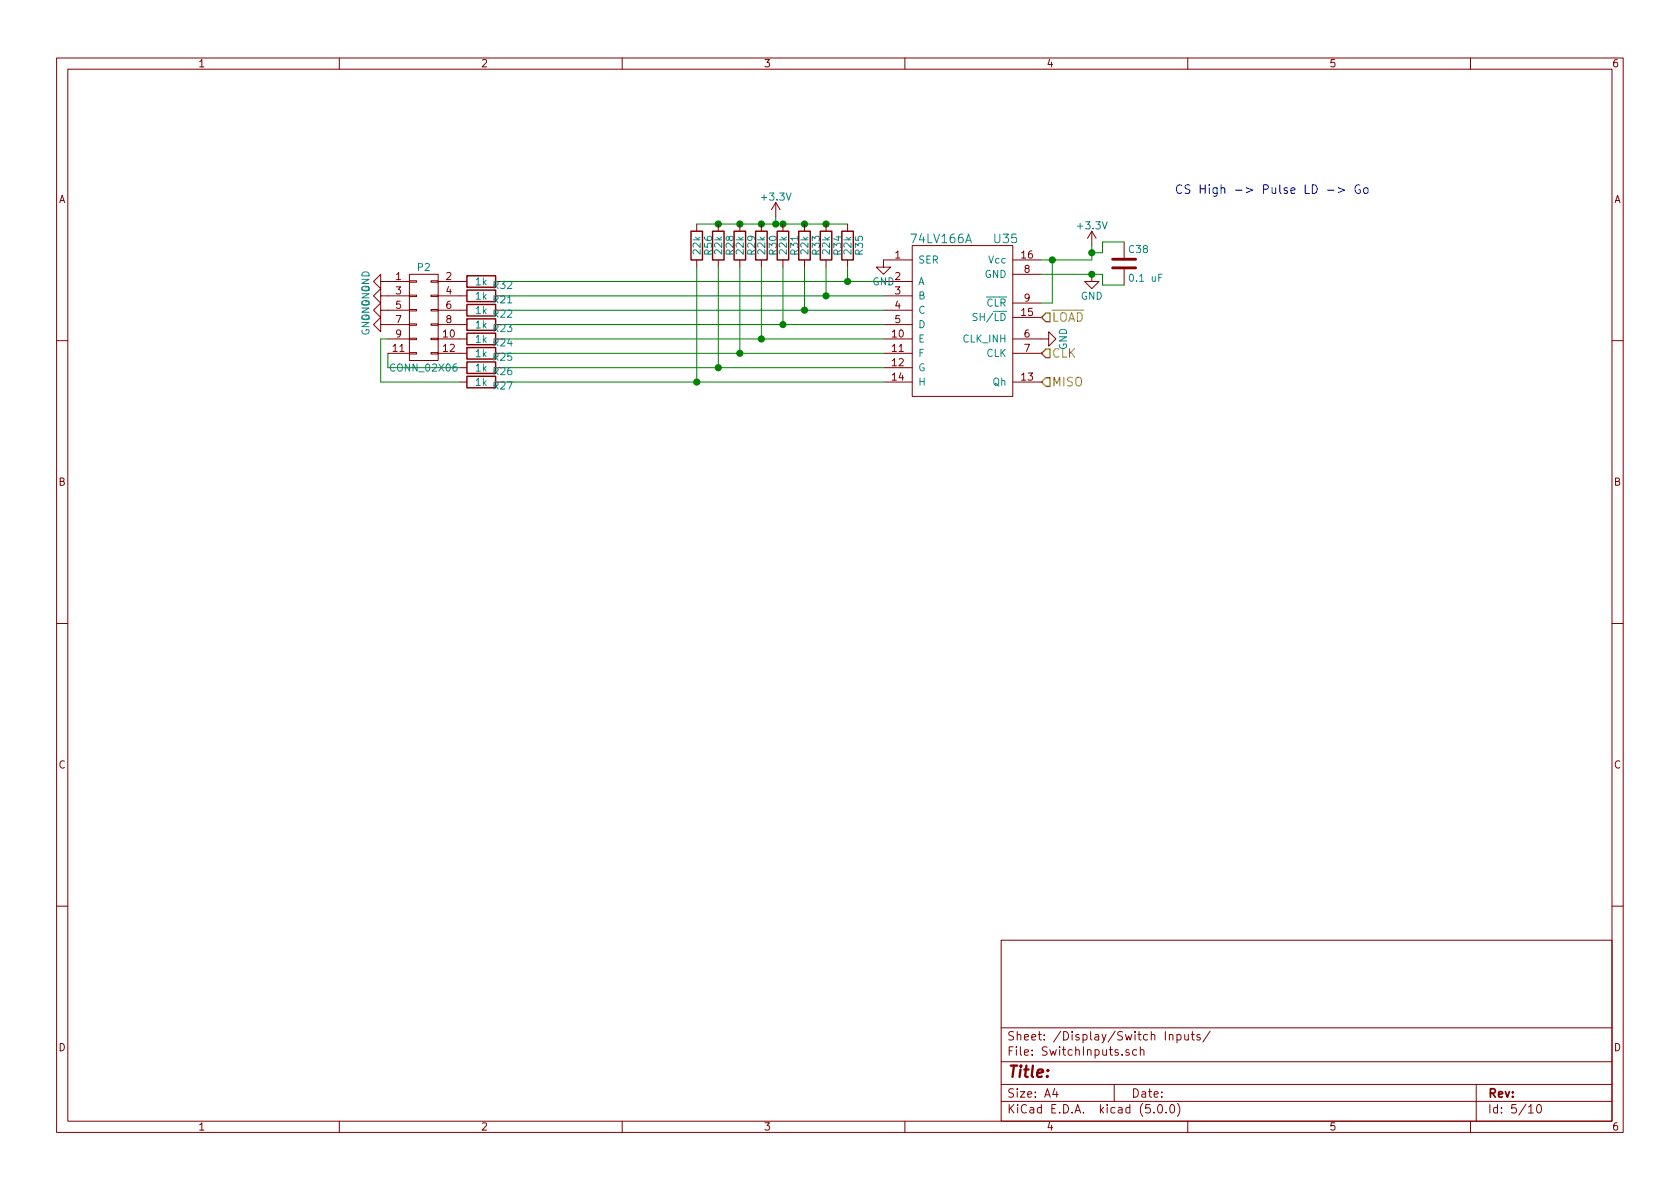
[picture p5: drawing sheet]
<svg xmlns="http://www.w3.org/2000/svg" width="297mm" height="210mm" viewBox="0 0 297 210" stroke-linecap="round" stroke-linejoin="round" font-family="sans-serif">
<g fill="none" stroke="#840000" stroke-width=".18">
<path d="M10 10.3h277v189.9h-277zM12 12.2h273v186.1h-273zM60 10.3v1.9M110 10.3v1.9M160 10.3v1.9M210 10.3v1.9M260 10.3v1.9M123.2 39.6v1.3M127 39.6v1.3M130.8 39.6v1.3M134.6 39.6v1.3M137.2 35.8l-.8 1.3"/>
<path d="M137.2 35.8v2.5M137.2 35.8l.7 1.3M138.4 39.6v1.3M142.2 39.6v1.3M146 39.6v1.3M149.9 39.6v1.3M67.3 49.8v-1.3l-1.3 1.3 1.3 1.2v-1.2h5.1M67.3 52.3v-1.3l-1.3 1.3 1.3 1.3v-1.3h5.1M67.3 54.9v-1.3l-1.3 1.3 1.3 1.2v-1.2h5.1M67.3 57.4v-1.3l-1.3 1.3 1.3 1.3v-1.3h5.1M68.6 59.9h3.8M72.4 59.8h1.3v.3h-1.3z"/>
<path d="M72.4 57.3h1.3v.2h-1.3zM72.4 54.7h1.3v.3h-1.3zM72.4 52.2h1.3v.2h-1.3zM72.4 49.7h1.3v.2h-1.3zM72.4 48.5h5.1v15.2h-5.1zM76.2 59.8h1.3v.3h-1.3zM76.2 57.3h1.3v.2h-1.3zM76.2 54.7h1.3v.3h-1.3zM76.2 52.2h1.3v.2h-1.3zM76.2 49.7h1.3v.2h-1.3zM77.5 49.8h5M77.5 52.3h5"/>
<path d="M77.5 54.9h5M77.5 57.4h5M77.5 59.9h5M123.2 46v1.2M127 46v1.2M130.8 46v1.2M134.6 46v1.2M138.4 46v1.2M142.2 46v1.2M146 46v1.2M149.9 46v1.2M156.2 49.8h5.1"/>
<path d="M156.2 52.3h5.1M156.2 54.9h5.1M156.2 57.4h5.1M156.2 59.9h5.1M161.3 43.4h17.8v26.7h-17.8zM161.3 46h-5.1v1.2h1.3l-1.3 1.3-1.3-1.3h1.3M179.1 59.9h6.3v-1.2l1.3 1.2-1.3 1.3v-1.3M179.1 46h5M179.1 48.5h5M179.1 53.6h5M179.1 56.1h5M193 48.5v1.3h1.3l-1.3 1.2-1.2-1.2h1.2"/>
<path d="M193 40.9l-.7 1.3M193 40.9v2.5M193 40.9l.8 1.3M198.8 42.8v2.8M198.8 47.6v2.8M10 60.2h2M68.6 62.5h3.8M72.4 62.4h1.3v.2h-1.3zM76.2 62.4h1.3v.2h-1.3zM77.5 62.5h5M81.3 65h1.2M81.3 67.6h1.2"/>
<path d="M156.2 62.5h5.1M156.2 65h5.1M156.2 67.6h5.1M179.1 62.5h5M179.1 67.6h5M285 60.2h2M10 110.3h2M285 110.3h2M10 160.2h2M177 166.3h108v32h-108zM285 160.2h2M60 198.3v1.9"/>
<path d="M110 198.3v1.9M160 198.3v1.9M177 194.8h108M177 191.8h108M177 187.8h108M177 181.8h108M186.5 192.5l-.4 1h1M186.8 193v1M197 191.8v3M199.6 185.7l-.3-.1-.2 .2v.2l.5 .2v.3h-.5M201 185.7l-.4-.1-.3 .3v.6l.3 .1 .4-.1M201.6 185.7l.2-.1 .4 .1 .1 .9"/>
<path d="M201.6 185.1v1.5M204 196.7v.1M204.8 195.5l.4-.2a.94 .94 0 0 1 0 1.5 .79 .79 0 0 1-.4-1.3zM206.2 196.7v.1M206.8 183.1l.2-.2 .3 .1 .1 .9M206.8 182.9v1M207 195.4l.3-.1a.94 .94 0 0 1 0 1.5 .82 .82 0 0 1-.3-1.4zM208.1 183l.4-.1 .3 .3v.6l-.3 .1-.4-.1M208.1 182.9v1.5M208.2 195.1a1.71 1.71 0 0 1 0 2.3M209.5 182.9v.9l.4 .1 .2-.1M210 198.3v1.9"/>
<path d="M210.1 182.9v1M210.6 182.9h.6M210.8 182.4v1.3l.4 .2M212.2 183l-.4-.1-.2 .2 .1 .3 .5 .1v.3h-.6M214 182.3l-1.3 2M260 198.3v1.9M261 191.8v6.5M270.3 195.8l.4-.5v1.5M270.3 196.8h.8M271.8 195.5l.4-.2a.94 .94 0 0 1 0 1.5 .79 .79 0 0 1-.4-1.3z"/>
</g>
<path d="M184.9 55.4h.8v1.5h-.8l-.8-.8zM184.9 61.7h.8v1.5h-.8l-.8-.7zM184.9 66.8h.8v1.5h-.8l-.8-.7z" fill="none" stroke="#848400" stroke-width=".25"/>
<path d="M64 54.5h1.3l-1.3 .7h1.3M64 57h1.3l-1.3 .8h1.3M64.1 55.8a.59 .59 0 0 0 .5 .7 .59 .59 0 0 0 .6-.7l-.5-.1v.3M64.1 58.4a.59 .59 0 0 0 .5 .7 .59 .59 0 0 0 .6-.7l-.5-.1v.2M64.2 55.8a.66 .66 0 0 1 .7-.1 .66 .66 0 0 1 .4 .7h-1.3zM172.8 55.5l-.5-.1-.2 .1-.1 .3 .2 .2 .4 .2 .2 .3-.3 .2-.5-.1" fill="none" stroke="#008484" stroke-width=".18"/>
<path d="M234.7 33.6h1.2M236.6 33.2l1.1 .4-1.1 .5M240.4 32.8a.75 .75 0 0 0-.9 .5 .75 .75 0 0 0 .6 .9l.4-.1v-.6h-.3M241.2 33.3l.2-.1 .4 .1 .1 .6-.1 .2-.4 .1-.2-.1z" fill="none" stroke="#0000c2" stroke-width=".18"/>
<path d="M196.7 47.4h4.1M196.7 45.8h4.1" fill="none" stroke="#840000" stroke-width=".51"/>
<g fill="none" stroke="#840000" stroke-width=".25">
<path d="M82.5 48.8h5.1v2h-5.1zM82.5 51.3h5.1v2h-5.1zM82.5 53.8h5.1v2.1h-5.1zM82.5 56.4h5.1v2h-5.1zM82.5 58.9h5.1v2.1h-5.1zM122.2 40.9h2v5.1h-2zM126 40.9h2v5.1h-2zM129.8 40.9h2v5.1h-2zM133.6 40.9h2v5.1h-2zM137.4 40.9h2v5.1h-2zM141.2 40.9h2.1v5.1h-2.1zM145 40.9h2.1v5.1h-2.1z"/>
<path d="M148.8 40.9h2.1v5.1h-2.1zM82.5 61.5h5.1v2h-5.1zM82.5 64h5.1v2h-5.1zM82.5 66.5h5.1v2.1h-5.1z"/>
</g>
<g fill="none" stroke="#008400" stroke-width=".18">
<path d="M123.2 39.6h26.7M137.2 38.3v1.3M68.6 59.9h-1.3v7.7h14M88.9 49.8h67.3M88.9 54.9h67.3M88.9 57.4h67.3M88.9 59.9h67.3M88.9 52.3h67.3M123.2 47.2v20.4M127 47.2v17.8M130.8 47.2v15.3M134.6 47.2v12.7"/>
<path d="M138.4 47.2v10.2M142.2 47.2v7.7M146 47.2v5.1M149.9 47.2v2.6M184.1 48.5h10.8v1.9h3.9M186.1 46v7.6h-2M193 43.4v2.6h-8.9M198.8 42.8h-3.9v1.9h-1.9M68.6 62.5v2.5h12.7M88.9 62.5h67.3M88.9 65h67.3M88.9 67.6h67.3"/>
</g>
<g fill="#008400" stroke="#008400" stroke-width=".25">
<circle cx="193" cy="44.7" r=".51"/>
<circle cx="193" cy="48.5" r=".51"/>
<circle cx="186.1" cy="46" r=".51"/>
<circle cx="146.1" cy="39.6" r=".51"/>
<circle cx="142.2" cy="39.6" r=".51"/>
<circle cx="138.4" cy="39.6" r=".51"/>
<circle cx="134.6" cy="39.6" r=".51"/>
<circle cx="130.8" cy="39.6" r=".51"/>
<circle cx="127" cy="39.6" r=".51"/>
<circle cx="137.2" cy="39.6" r=".51"/>
<circle cx="149.9" cy="49.8" r=".51"/>
<circle cx="146.1" cy="52.3" r=".51"/>
<circle cx="142.2" cy="54.9" r=".51"/>
<circle cx="138.4" cy="57.4" r=".51"/>
<circle cx="134.6" cy="59.9" r=".51"/>
<circle cx="130.8" cy="62.5" r=".51"/>
<circle cx="127" cy="65" r=".51"/>
<circle cx="123.2" cy="67.6" r=".51"/>
</g>
<text font-size="2.8" fill="#840000" x="178" y="190.5">Title:</text>
<text font-size="2.1" fill="#0000c2" x="207.6" y="34.3">CS High -&gt; Pulse LD -&gt; Go</text>
<g font-size="2.1" fill="#008484">
<text x="161.3" y="43">74LV166A</text>
<text x="175.9" y="43">U35</text>
</g>
<g font-size="2.1" fill="#848400">
<text x="185.9" y="56.9">LOAD</text>
<text x="185.9" y="63.2">CLK</text>
<text x="185.9" y="68.3">MISO</text>
</g>
<g font-size="2.1" fill="#840000">
<text x="178" y="184">Sheet: /Display/Switch Inputs/</text>
<text x="178" y="186.7">File: SwitchInputs.sch</text>
<text x="178" y="196.9">KiCad E.D.A. kicad (5.0.0)</text>
<text x="178" y="194.1">Size: A4</text>
<text x="200" y="194.1">Date:</text>
<text x="263" y="194.1">Rev:</text>
<text x="263" y="196.9">Id: 5/10</text>
</g>
<g font-size="1.8" fill="#840000">
<text x="35" y="11.9">1</text>
<text x="85" y="11.9">2</text>
<text x="135" y="11.9">3</text>
<text x="185" y="11.9">4</text>
<text x="235" y="11.9">5</text>
<text x="285" y="11.9">6</text>
<text x="10.4" y="35.9">A</text>
<text x="285.4" y="35.9">A</text>
<text x="158.3" y="45.7">1</text>
<text x="180.6" y="45.7">16</text>
<text x="70" y="49.5">1</text>
<text x="70" y="52.1">3</text>
<text x="78.9" y="49.5">2</text>
<text x="78.9" y="52.1">4</text>
<text x="158.3" y="49.5">2</text>
<text x="158.3" y="52.1">3</text>
<text x="181.1" y="48.3">8</text>
<text x="181.1" y="53.3">9</text>
<text x="70" y="54.6">5</text>
<text x="70" y="57.1">7</text>
<text x="70" y="59.7">9</text>
<text x="78.4" y="59.7">10</text>
<text x="78.9" y="54.6">6</text>
<text x="78.9" y="57.1">8</text>
<text x="157.8" y="59.7">10</text>
<text x="158.3" y="54.6">4</text>
<text x="158.3" y="57.1">5</text>
<text x="180.6" y="55.9">15</text>
<text x="181.1" y="59.7">6</text>
<text x="69.5" y="62.2">11</text>
<text x="78.4" y="62.2">12</text>
<text x="157.8" y="62.2">11</text>
<text x="157.8" y="64.8">12</text>
<text x="181.1" y="62.2">7</text>
<text x="157.8" y="67.3">14</text>
<text x="180.6" y="67.3">13</text>
<text x="10.4" y="85.9">B</text>
<text x="285.4" y="85.9">B</text>
<text x="10.4" y="135.9">C</text>
<text x="285.4" y="135.9">C</text>
<text x="10.4" y="185.9">D</text>
<text x="285.4" y="185.9">D</text>
<text x="35" y="199.9">1</text>
<text x="85" y="199.9">2</text>
<text x="135" y="199.9">3</text>
<text x="185" y="199.9">4</text>
<text x="235" y="199.9">5</text>
<text x="285" y="199.9">6</text>
</g>
<g font-size="1.8" fill="#008484">
<text x="134.8" y="35.5">+3.3V</text>
<text x="190.7" y="40.6">+3.3V</text>
<text x="73.9" y="47.9">P2</text>
<text x="123.9" y="44.9" transform="rotate(-90 123.9 44.9)">22k</text>
<text x="125.9" y="45" transform="rotate(-90 125.9 45)">R56</text>
<text x="127.7" y="44.9" transform="rotate(-90 127.7 44.9)">22k</text>
<text x="129.7" y="45" transform="rotate(-90 129.7 45)">R28</text>
<text x="131.5" y="44.9" transform="rotate(-90 131.5 44.9)">22k</text>
<text x="133.5" y="45" transform="rotate(-90 133.5 45)">R29</text>
<text x="135.3" y="44.9" transform="rotate(-90 135.3 44.9)">22k</text>
<text x="137.3" y="45" transform="rotate(-90 137.3 45)">R30</text>
<text x="139.1" y="44.9" transform="rotate(-90 139.1 44.9)">22k</text>
<text x="141.1" y="45" transform="rotate(-90 141.1 45)">R31</text>
<text x="142.9" y="44.9" transform="rotate(-90 142.9 44.9)">22k</text>
<text x="145" y="45" transform="rotate(-90 145 45)">R33</text>
<text x="146.7" y="44.9" transform="rotate(-90 146.7 44.9)">22k</text>
<text x="148.8" y="45" transform="rotate(-90 148.8 45)">R34</text>
<text x="150.5" y="44.9" transform="rotate(-90 150.5 44.9)">22k</text>
<text x="152.6" y="45" transform="rotate(-90 152.6 45)">R35</text>
<text x="162.3" y="46.6">SER</text>
<text x="174.9" y="46.6">Vcc</text>
<text x="199.7" y="44.7">C38</text>
<text x="65.3" y="51.7" transform="rotate(-90 65.3 51.7)">GND</text>
<text x="84.1" y="50.5">1k</text>
<text x="84.1" y="53">1k</text>
<text x="87.3" y="51.1">R32</text>
<text x="87.3" y="53.6">R21</text>
<text x="154.3" y="50.5">GND</text>
<text x="162.3" y="50.4">A</text>
<text x="162.3" y="53">B</text>
<text x="174.1" y="49.1">GND</text>
<text x="191.1" y="53">GND</text>
<text x="200" y="49.8">0.1 uF</text>
<text x="65.3" y="54.3" transform="rotate(-90 65.3 54.3)">GND</text>
<text x="84.1" y="55.5">1k</text>
<text x="84.1" y="58.1">1k</text>
<text x="87.3" y="56.2">R22</text>
<text x="87.3" y="58.7">R23</text>
<text x="162.3" y="55.5">C</text>
<text x="162.3" y="58">D</text>
<text x="172.7" y="56.8">SH/LD</text>
<text x="174.4" y="54.2">CLR</text>
<text x="69.3" y="65.7">CONN_02X06</text>
<text x="84.1" y="60.6">1k</text>
<text x="84.1" y="63.2">1k</text>
<text x="84.1" y="65.7">1k</text>
<text x="87.3" y="61.3">R24</text>
<text x="87.3" y="63.8">R25</text>
<text x="162.3" y="60.6">E</text>
<text x="162.3" y="63.1">F</text>
<text x="162.3" y="65.7">G</text>
<text x="170.4" y="60.6">CLK_INH</text>
<text x="174.4" y="63.1">CLK</text>
<text x="188.6" y="61.9" transform="rotate(-90 188.6 61.9)">GND</text>
<text x="84.1" y="68.2">1k</text>
<text x="87.3" y="66.3">R26</text>
<text x="87.3" y="68.9">R27</text>
<text x="162.3" y="68.2">H</text>
<text x="175.6" y="68.2">Qh</text>
</g>
</svg>
